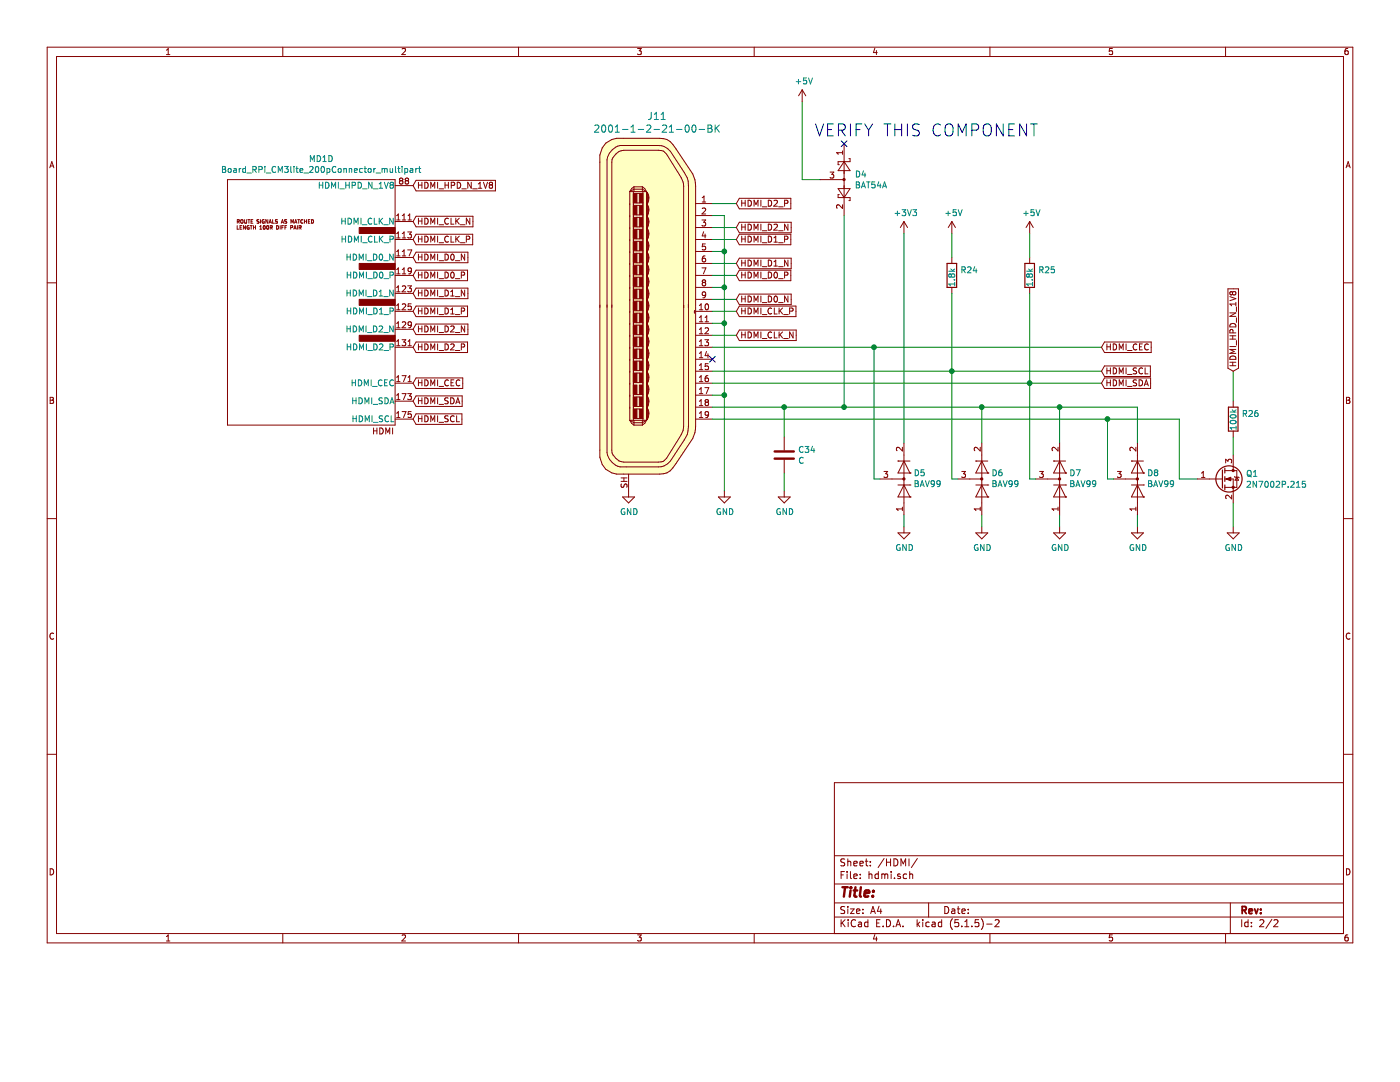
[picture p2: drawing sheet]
EESchema Schematic File Version 4
EELAYER 30 0
EELAYER END
$Descr A4 11693 8268
encoding utf-8
Sheet 2 2
Title ""
Date ""
Rev ""
Comp ""
Comment1 ""
Comment2 ""
Comment3 ""
Comment4 ""
$EndDescr
$Comp
L dk_USB-DVI-HDMI-Connectors:2001-1-2-21-00-BK J11
U 1 1
P 5350 2600
F 0 "J11" H 5488 4232 60  0000 C CNN
F 1 "2001-1-2-21-00-BK" H 5488 4126 60  0000 C CNN
F 2 "HDMI_MOLEX:HDMI_MOLEX_471510001" H 5550 2800 60  0001 L CNN
F 3 "http://cnctech.us/pdfs/2001-1-2-21-00-BK.pdf" H 5550 2900 60  0001 L CNN
F 4 "1175-1704-1-ND" H 5550 3000 60  0001 L CNN "Digi-Key_PN"
F 5 "2001-1-2-21-00-BK" H 5550 3100 60  0001 L CNN "MPN"
F 6 "Connectors, Interconnects" H 5550 3200 60  0001 L CNN "Category"
F 7 "USB, DVI, HDMI Connectors" H 5550 3300 60  0001 L CNN "Family"
F 8 "http://cnctech.us/pdfs/2001-1-2-21-00-BK.pdf" H 5550 3400 60  0001 L CNN "DK_Datasheet_Link"
F 9 "/product-detail/en/cnc-tech/2001-1-2-21-00-BK/1175-1704-1-ND/4867013" H 5550 3500 60  0001 L CNN "DK_Detail_Page"
F 10 "CONN RCPT MINI HDMI 19POS SMD RA" H 5550 3600 60  0001 L CNN "Description"
F 11 "CNC Tech" H 5550 3700 60  0001 L CNN "Manufacturer"
F 12 "Active" H 5550 3800 60  0001 L CNN "Status"
	1    5350 2600
	1    0    0    -1  
$EndComp
Text GLabel 3450 1550 2    50   Input ~ 0
HDMI_HPD_N_1V8
Text GLabel 3450 1850 2    50   Input ~ 0
HDMI_CLK_N
Text GLabel 3450 2000 2    50   Input ~ 0
HDMI_CLK_P
Text GLabel 3450 2150 2    50   Input ~ 0
HDMI_D0_N
Text GLabel 3450 2300 2    50   Input ~ 0
HDMI_D0_P
Text GLabel 3450 2450 2    50   Input ~ 0
HDMI_D1_N
Text GLabel 3450 2600 2    50   Input ~ 0
HDMI_D1_P
Text GLabel 3450 2750 2    50   Input ~ 0
HDMI_D2_N
Text GLabel 3450 2900 2    50   Input ~ 0
HDMI_D2_P
Text GLabel 3450 3200 2    50   Input ~ 0
HDMI_CEC
$Comp
L KiCADinfo_RPi-modules:Board_RPi_CM3lite_200pConnector_multipart MD1
U 4 1
P 2600 2600
F 0 "MD1" H 2683 3875 50  0000 C CNN
F 1 "Board_RPi_CM3lite_200pConnector_multipart" H 2683 3784 50  0000 C CNN
F 2 "footprints:Conn_TE-DDR2-SODIMM-0.6-200P-doublesided" H 8575 -250 10  0001 C CNN
F 3 "_" H 8575 -250 10  0001 C CNN
F 4 "_" H 8575 -250 10  0001 C CNN "Manf#"
F 5 "_" H 8575 -250 10  0001 C CNN "Manf"
F 6 "_" H 8575 -250 10  0001 C CNN "Optn"
	4    2600 2600
	1    0    0    -1  
$EndComp
Text GLabel 3450 3350 2    50   Input ~ 0
HDMI_SDA
Text GLabel 3450 3500 2    50   Input ~ 0
HDMI_SCL
Text GLabel 10300 3100 1    50   Input ~ 0
HDMI_HPD_N_1V8
Text GLabel 6150 2800 2    50   Input ~ 0
HDMI_CLK_N
Text GLabel 6150 2600 2    50   Input ~ 0
HDMI_CLK_P
Text GLabel 6150 2500 2    50   Input ~ 0
HDMI_D0_N
Text GLabel 6150 2300 2    50   Input ~ 0
HDMI_D0_P
Text GLabel 6150 2200 2    50   Input ~ 0
HDMI_D1_N
Text GLabel 6150 2000 2    50   Input ~ 0
HDMI_D1_P
Text GLabel 6150 1900 2    50   Input ~ 0
HDMI_D2_N
Text GLabel 6150 1700 2    50   Input ~ 0
HDMI_D2_P
Text GLabel 9200 2900 2    50   Input ~ 0
HDMI_CEC
Text GLabel 9200 3200 2    50   Input ~ 0
HDMI_SDA
Text GLabel 9200 3100 2    50   Input ~ 0
HDMI_SCL
Wire Wire Line
	5950 1800 6050 1800
Wire Wire Line
	6050 1800 6050 2100
Wire Wire Line
	5950 1700 6150 1700
Wire Wire Line
	5950 1900 6150 1900
Wire Wire Line
	6150 2000 5950 2000
Wire Wire Line
	5950 2100 6050 2100
Connection ~ 6050 2100
Wire Wire Line
	6050 2100 6050 2400
Wire Wire Line
	5950 2300 6150 2300
Wire Wire Line
	5950 2200 6150 2200
Wire Wire Line
	5950 2400 6050 2400
Connection ~ 6050 2400
Wire Wire Line
	6050 2400 6050 2700
Wire Wire Line
	5950 2700 6050 2700
Connection ~ 6050 2700
Wire Wire Line
	6050 2700 6050 3300
Wire Wire Line
	5950 3300 6050 3300
Connection ~ 6050 3300
Wire Wire Line
	6150 2500 5950 2500
Wire Wire Line
	5950 2600 6150 2600
Wire Wire Line
	6150 2800 5950 2800
Wire Wire Line
	6050 3300 6050 4100
$Comp
L power:GND #PWR0112
U 1 1
P 5250 4100
F 0 "#PWR0112" H 5250 3850 50  0001 C CNN
F 1 "GND" H 5255 3927 50  0000 C CNN
F 2 "" H 5250 4100 50  0001 C CNN
F 3 "" H 5250 4100 50  0001 C CNN
	1    5250 4100
	1    0    0    -1  
$EndComp
$Comp
L power:GND #PWR0113
U 1 1
P 6050 4100
F 0 "#PWR0113" H 6050 3850 50  0001 C CNN
F 1 "GND" H 6055 3927 50  0000 C CNN
F 2 "" H 6050 4100 50  0001 C CNN
F 3 "" H 6050 4100 50  0001 C CNN
	1    6050 4100
	1    0    0    -1  
$EndComp
Wire Wire Line
	5950 3400 6550 3400
$Comp
L Device:C C34
U 1 1
P 6550 3800
F 0 "C34" H 6665 3846 50  0000 L CNN
F 1 "C" H 6665 3755 50  0000 L CNN
F 2 "Capacitor_SMD:C_0805_2012Metric" H 6588 3650 50  0001 C CNN
F 3 "~" H 6550 3800 50  0001 C CNN
	1    6550 3800
	1    0    0    -1  
$EndComp
$Comp
L power:GND #PWR0114
U 1 1
P 6550 4100
F 0 "#PWR0114" H 6550 3850 50  0001 C CNN
F 1 "GND" H 6555 3927 50  0000 C CNN
F 2 "" H 6550 4100 50  0001 C CNN
F 3 "" H 6550 4100 50  0001 C CNN
	1    6550 4100
	1    0    0    -1  
$EndComp
Wire Wire Line
	6550 4100 6550 3950
Wire Wire Line
	6550 3650 6550 3400
$Comp
L Diode:BAV99 D5
U 1 1
P 7550 4000
F 0 "D5" V 7596 4079 50  0000 L CNN
F 1 "BAV99" V 7505 4079 50  0000 L CNN
F 2 "Package_TO_SOT_SMD:SOT-23" H 7550 3500 50  0001 C CNN
F 3 "https://assets.nexperia.com/documents/data-sheet/BAV99_SER.pdf" H 7550 4000 50  0001 C CNN
	1    7550 4000
	0    1    -1   0   
$EndComp
$Comp
L Diode:BAV99 D6
U 1 1
P 8200 4000
F 0 "D6" V 8246 4079 50  0000 L CNN
F 1 "BAV99" V 8155 4079 50  0000 L CNN
F 2 "Package_TO_SOT_SMD:SOT-23" H 8200 3500 50  0001 C CNN
F 3 "https://assets.nexperia.com/documents/data-sheet/BAV99_SER.pdf" H 8200 4000 50  0001 C CNN
	1    8200 4000
	0    1    -1   0   
$EndComp
$Comp
L Diode:BAV99 D7
U 1 1
P 8850 4000
F 0 "D7" V 8896 4079 50  0000 L CNN
F 1 "BAV99" V 8805 4079 50  0000 L CNN
F 2 "Package_TO_SOT_SMD:SOT-23" H 8850 3500 50  0001 C CNN
F 3 "https://assets.nexperia.com/documents/data-sheet/BAV99_SER.pdf" H 8850 4000 50  0001 C CNN
	1    8850 4000
	0    1    -1   0   
$EndComp
$Comp
L Diode:BAV99 D8
U 1 1
P 9500 4000
F 0 "D8" V 9546 4079 50  0000 L CNN
F 1 "BAV99" V 9455 4079 50  0000 L CNN
F 2 "Package_TO_SOT_SMD:SOT-23" H 9500 3500 50  0001 C CNN
F 3 "https://assets.nexperia.com/documents/data-sheet/BAV99_SER.pdf" H 9500 4000 50  0001 C CNN
	1    9500 4000
	0    1    -1   0   
$EndComp
$Comp
L Transistor_FET:2N7002 Q1
U 1 1
P 10200 4000
F 0 "Q1" H 10405 4046 50  0000 L CNN
F 1 "2N7002P.215" H 10405 3955 50  0000 L CNN
F 2 "Package_TO_SOT_SMD:SOT-23" H 10400 3925 50  0001 L CIN
F 3 "https://www.fairchildsemi.com/datasheets/2N/2N7002.pdf" H 10200 4000 50  0001 L CNN
	1    10200 4000
	1    0    0    -1  
$EndComp
$Comp
L Device:R R26
U 1 1
P 10300 3500
F 0 "R26" H 10370 3546 50  0000 L CNN
F 1 "100k" V 10300 3400 50  0000 L CNN
F 2 "Resistor_SMD:R_0805_2012Metric" V 10230 3500 50  0001 C CNN
F 3 "~" H 10300 3500 50  0001 C CNN
	1    10300 3500
	1    0    0    -1  
$EndComp
Wire Wire Line
	10300 3650 10300 3800
Wire Wire Line
	10300 3100 10300 3350
Wire Wire Line
	10000 4000 9850 4000
Wire Wire Line
	9850 4000 9850 3500
Wire Wire Line
	9850 3500 9250 3500
Wire Wire Line
	9300 4000 9250 4000
Wire Wire Line
	9250 4000 9250 3500
Connection ~ 9250 3500
Wire Wire Line
	9250 3500 5950 3500
Wire Wire Line
	9500 3700 9500 3400
Wire Wire Line
	9500 3400 8850 3400
Connection ~ 6550 3400
Wire Wire Line
	8850 3700 8850 3400
Connection ~ 8850 3400
Wire Wire Line
	8850 3400 8200 3400
Wire Wire Line
	5950 3100 7950 3100
Wire Wire Line
	5950 2900 7300 2900
NoConn ~ 5950 3000
Wire Wire Line
	8650 4000 8600 4000
Wire Wire Line
	8600 4000 8600 3200
Connection ~ 8600 3200
Wire Wire Line
	8600 3200 9200 3200
Wire Wire Line
	8000 4000 7950 4000
Wire Wire Line
	5950 3200 8600 3200
Wire Wire Line
	7950 4000 7950 3100
Connection ~ 7950 3100
Wire Wire Line
	7950 3100 9200 3100
Wire Wire Line
	7350 4000 7300 4000
Wire Wire Line
	7300 4000 7300 2900
Connection ~ 7300 2900
Wire Wire Line
	7300 2900 9200 2900
Wire Wire Line
	8200 3700 8200 3400
Connection ~ 8200 3400
Wire Wire Line
	8200 3400 7050 3400
Wire Wire Line
	7550 3700 7550 1950
$Comp
L power:+3V3 #PWR0116
U 1 1
P 7550 1950
F 0 "#PWR0116" H 7550 1800 50  0001 C CNN
F 1 "+3V3" H 7565 2123 50  0000 C CNN
F 2 "" H 7550 1950 50  0001 C CNN
F 3 "" H 7550 1950 50  0001 C CNN
	1    7550 1950
	1    0    0    -1  
$EndComp
$Comp
L power:GND #PWR0117
U 1 1
P 7550 4400
F 0 "#PWR0117" H 7550 4150 50  0001 C CNN
F 1 "GND" H 7555 4227 50  0000 C CNN
F 2 "" H 7550 4400 50  0001 C CNN
F 3 "" H 7550 4400 50  0001 C CNN
	1    7550 4400
	1    0    0    -1  
$EndComp
$Comp
L power:GND #PWR0119
U 1 1
P 8200 4400
F 0 "#PWR0119" H 8200 4150 50  0001 C CNN
F 1 "GND" H 8205 4227 50  0000 C CNN
F 2 "" H 8200 4400 50  0001 C CNN
F 3 "" H 8200 4400 50  0001 C CNN
	1    8200 4400
	1    0    0    -1  
$EndComp
$Comp
L power:GND #PWR0121
U 1 1
P 8850 4400
F 0 "#PWR0121" H 8850 4150 50  0001 C CNN
F 1 "GND" H 8855 4227 50  0000 C CNN
F 2 "" H 8850 4400 50  0001 C CNN
F 3 "" H 8850 4400 50  0001 C CNN
	1    8850 4400
	1    0    0    -1  
$EndComp
$Comp
L power:GND #PWR0122
U 1 1
P 9500 4400
F 0 "#PWR0122" H 9500 4150 50  0001 C CNN
F 1 "GND" H 9505 4227 50  0000 C CNN
F 2 "" H 9500 4400 50  0001 C CNN
F 3 "" H 9500 4400 50  0001 C CNN
	1    9500 4400
	1    0    0    -1  
$EndComp
Wire Wire Line
	9500 4400 9500 4300
Wire Wire Line
	8850 4400 8850 4300
Wire Wire Line
	8200 4400 8200 4300
Wire Wire Line
	7550 4400 7550 4300
Wire Wire Line
	7950 3100 7950 2450
Wire Wire Line
	8600 3200 8600 2450
$Comp
L Device:R R24
U 1 1
P 7950 2300
F 0 "R24" H 8020 2346 50  0000 L CNN
F 1 "1.8k" V 7950 2200 50  0000 L CNN
F 2 "Resistor_SMD:R_0805_2012Metric" V 7880 2300 50  0001 C CNN
F 3 "~" H 7950 2300 50  0001 C CNN
	1    7950 2300
	1    0    0    -1  
$EndComp
$Comp
L Device:R R25
U 1 1
P 8600 2300
F 0 "R25" H 8670 2346 50  0000 L CNN
F 1 "1.8k" V 8600 2200 50  0000 L CNN
F 2 "Resistor_SMD:R_0805_2012Metric" V 8530 2300 50  0001 C CNN
F 3 "~" H 8600 2300 50  0001 C CNN
	1    8600 2300
	1    0    0    -1  
$EndComp
Wire Wire Line
	8600 1950 8600 2150
Wire Wire Line
	7950 1950 7950 2150
Wire Wire Line
	7050 3400 7050 1800
Connection ~ 7050 3400
Wire Wire Line
	7050 3400 6550 3400
$Comp
L power:+5V #PWR0118
U 1 1
P 7950 1950
F 0 "#PWR0118" H 7950 1800 50  0001 C CNN
F 1 "+5V" H 7965 2123 50  0000 C CNN
F 2 "" H 7950 1950 50  0001 C CNN
F 3 "" H 7950 1950 50  0001 C CNN
	1    7950 1950
	1    0    0    -1  
$EndComp
$Comp
L power:+5V #PWR0120
U 1 1
P 8600 1950
F 0 "#PWR0120" H 8600 1800 50  0001 C CNN
F 1 "+5V" H 8615 2123 50  0000 C CNN
F 2 "" H 8600 1950 50  0001 C CNN
F 3 "" H 8600 1950 50  0001 C CNN
	1    8600 1950
	1    0    0    -1  
$EndComp
$Comp
L Diode:BAT54A D4
U 1 1
P 7050 1500
F 0 "D4" V 7004 1588 50  0000 L CNN
F 1 "BAT54A" V 7095 1588 50  0000 L CNN
F 2 "Package_TO_SOT_SMD:SOT-23" H 7125 1625 50  0001 L CNN
F 3 "http://www.diodes.com/_files/datasheets/ds11005.pdf" H 6930 1500 50  0001 C CNN
	1    7050 1500
	0    1    1    0   
$EndComp
NoConn ~ 7050 1200
Wire Wire Line
	6850 1500 6700 1500
Wire Wire Line
	6700 1500 6700 850 
$Comp
L power:+5V #PWR0115
U 1 1
P 6700 850
F 0 "#PWR0115" H 6700 700 50  0001 C CNN
F 1 "+5V" H 6715 1023 50  0000 C CNN
F 2 "" H 6700 850 50  0001 C CNN
F 3 "" H 6700 850 50  0001 C CNN
	1    6700 850 
	1    0    0    -1  
$EndComp
Text Notes 6800 1150 0    100  ~ 0
VERIFY THIS COMPONENT
Wire Wire Line
	10300 4200 10300 4400
$Comp
L power:GND #PWR0123
U 1 1
P 10300 4400
F 0 "#PWR0123" H 10300 4150 50  0001 C CNN
F 1 "GND" H 10305 4227 50  0000 C CNN
F 2 "" H 10300 4400 50  0001 C CNN
F 3 "" H 10300 4400 50  0001 C CNN
	1    10300 4400
	1    0    0    -1  
$EndComp
$EndSCHEMATC
